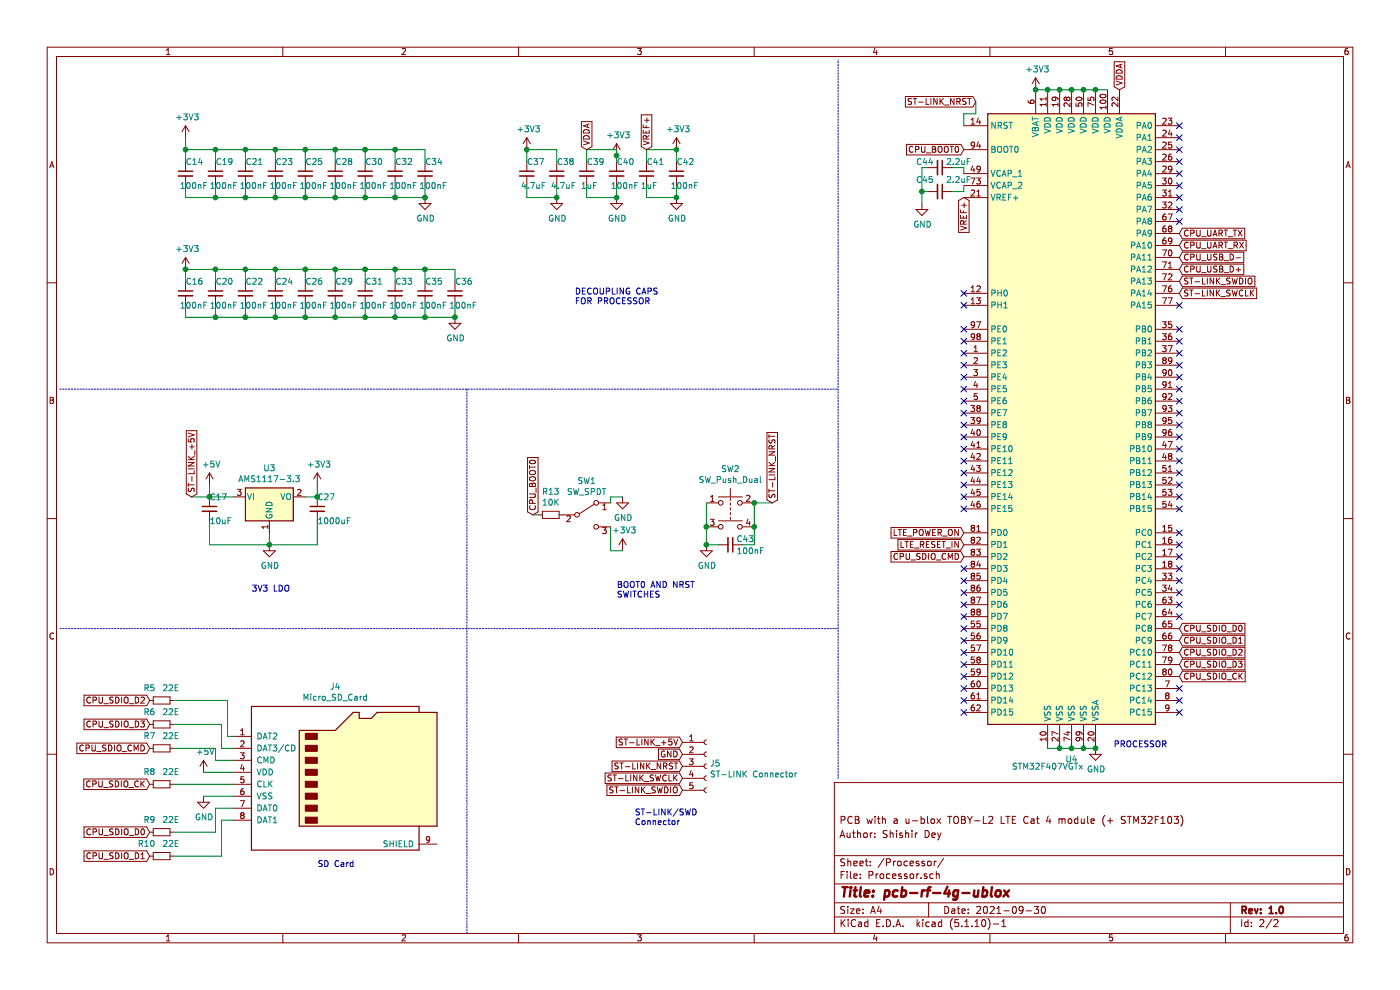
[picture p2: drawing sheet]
EESchema Schematic File Version 4
EELAYER 30 0
EELAYER END
$Descr A4 11693 8268
encoding utf-8
Sheet 2 2
Title "pcb-rf-4g-ublox"
Date "2021-09-30"
Rev "1.0"
Comp ""
Comment1 "Author: Shishir Dey"
Comment2 "PCB with a u-blox TOBY-L2 LTE Cat 4 module (+ STM32F103)"
Comment3 ""
Comment4 ""
$EndDescr
$Comp
L Connector:Micro_SD_Card J4
U 1 1
P 2850 6450
F 0 "J4" H 2800 7167 50  0000 C CNN
F 1 "Micro_SD_Card" H 2800 7076 50  0000 C CNN
F 2 "" H 4000 6750 50  0001 C CNN
F 3 "http://katalog.we-online.de/em/datasheet/693072010801.pdf" H 2850 6450 50  0001 C CNN
	1    2850 6450
	1    0    0    -1  
$EndComp
Text Notes 2650 7250 0    50   ~ 0
SD Card
Text GLabel 1250 6950 0    50   Input ~ 0
CPU_SDIO_D0
Text GLabel 1250 7150 0    50   Input ~ 0
CPU_SDIO_D1
Text GLabel 1250 5850 0    50   Input ~ 0
CPU_SDIO_D2
Text GLabel 1250 6050 0    50   Input ~ 0
CPU_SDIO_D3
Text GLabel 1250 6550 0    50   Input ~ 0
CPU_SDIO_CK
Text GLabel 1250 6250 0    50   Input ~ 0
CPU_SDIO_CMD
$Comp
L Device:R_Small R5
U 1 1
P 1350 5850
F 0 "R5" V 1450 5900 50  0000 L CNN
F 1 "22E" V 1450 5700 50  0000 L CNN
F 2 "" H 1350 5850 50  0001 C CNN
F 3 "~" H 1350 5850 50  0001 C CNN
	1    1350 5850
	0    -1   -1   0   
$EndComp
$Comp
L Device:R_Small R6
U 1 1
P 1350 6050
F 0 "R6" V 1450 6100 50  0000 L CNN
F 1 "22E" V 1450 5900 50  0000 L CNN
F 2 "" H 1350 6050 50  0001 C CNN
F 3 "~" H 1350 6050 50  0001 C CNN
	1    1350 6050
	0    -1   -1   0   
$EndComp
$Comp
L Device:R_Small R7
U 1 1
P 1350 6250
F 0 "R7" V 1450 6300 50  0000 L CNN
F 1 "22E" V 1450 6100 50  0000 L CNN
F 2 "" H 1350 6250 50  0001 C CNN
F 3 "~" H 1350 6250 50  0001 C CNN
	1    1350 6250
	0    -1   -1   0   
$EndComp
$Comp
L Device:R_Small R8
U 1 1
P 1350 6550
F 0 "R8" V 1450 6600 50  0000 L CNN
F 1 "22E" V 1450 6400 50  0000 L CNN
F 2 "" H 1350 6550 50  0001 C CNN
F 3 "~" H 1350 6550 50  0001 C CNN
	1    1350 6550
	0    -1   -1   0   
$EndComp
$Comp
L Device:R_Small R9
U 1 1
P 1350 6950
F 0 "R9" V 1450 7000 50  0000 L CNN
F 1 "22E" V 1450 6800 50  0000 L CNN
F 2 "" H 1350 6950 50  0001 C CNN
F 3 "~" H 1350 6950 50  0001 C CNN
	1    1350 6950
	0    -1   -1   0   
$EndComp
$Comp
L Device:R_Small R10
U 1 1
P 1350 7150
F 0 "R10" V 1450 7200 50  0000 L CNN
F 1 "22E" V 1450 7000 50  0000 L CNN
F 2 "" H 1350 7150 50  0001 C CNN
F 3 "~" H 1350 7150 50  0001 C CNN
	1    1350 7150
	0    -1   -1   0   
$EndComp
$Comp
L power:+5V #PWR016
U 1 1
P 1700 6450
F 0 "#PWR016" H 1700 6300 50  0001 C CNN
F 1 "+5V" H 1715 6623 50  0000 C CNN
F 2 "" H 1700 6450 50  0001 C CNN
F 3 "" H 1700 6450 50  0001 C CNN
	1    1700 6450
	1    0    0    -1  
$EndComp
$Comp
L power:GND #PWR017
U 1 1
P 1700 6650
F 0 "#PWR017" H 1700 6400 50  0001 C CNN
F 1 "GND" H 1705 6477 50  0000 C CNN
F 2 "" H 1700 6650 50  0001 C CNN
F 3 "" H 1700 6650 50  0001 C CNN
	1    1700 6650
	1    0    0    -1  
$EndComp
Wire Wire Line
	1950 6850 1850 6850
Wire Wire Line
	1950 6150 1900 6150
Wire Wire Line
	1900 6150 1900 5850
$Comp
L Connector:Conn_01x05_Female J?
U 1 1
P 5900 6400
AR Path="/615A7B70" Ref="J?"  Part="1" 
AR Path="/61581076/615A7B70" Ref="J5"  Part="1" 
F 0 "J5" H 5928 6426 50  0000 L CNN
F 1 "ST-LINK Connector" H 5928 6335 50  0000 L CNN
F 2 "" H 5900 6400 50  0001 C CNN
F 3 "~" H 5900 6400 50  0001 C CNN
	1    5900 6400
	1    0    0    -1  
$EndComp
Text GLabel 5700 6200 0    50   Input ~ 0
ST-LINK_+5V
Text GLabel 5700 6300 0    50   Input ~ 0
GND
Text GLabel 5700 6400 0    50   Input ~ 0
ST-LINK_NRST
Text GLabel 5700 6500 0    50   Input ~ 0
ST-LINK_SWCLK
Text GLabel 5700 6600 0    50   Input ~ 0
ST-LINK_SWDIO
Text Notes 5300 6900 0    50   ~ 0
ST-LINK/SWD\nConnector
Text Notes 4800 2550 0    50   ~ 0
DECOUPLING CAPS\nFOR PROCESSOR
$Comp
L Device:C_Small C?
U 1 1
P 4400 1450
AR Path="/615C0A2A" Ref="C?"  Part="1" 
AR Path="/61581076/615C0A2A" Ref="C37"  Part="1" 
F 0 "C37" H 4400 1550 50  0000 L CNN
F 1 "4.7uF" H 4350 1350 50  0000 L CNN
F 2 "" H 4400 1450 50  0001 C CNN
F 3 "~" H 4400 1450 50  0001 C CNN
	1    4400 1450
	1    0    0    -1  
$EndComp
Wire Wire Line
	4400 1650 4400 1550
Wire Wire Line
	4400 1350 4400 1250
$Comp
L Device:C_Small C?
U 1 1
P 4650 1450
AR Path="/615C0A32" Ref="C?"  Part="1" 
AR Path="/61581076/615C0A32" Ref="C38"  Part="1" 
F 0 "C38" H 4650 1550 50  0000 L CNN
F 1 "4.7uF" H 4600 1350 50  0000 L CNN
F 2 "" H 4650 1450 50  0001 C CNN
F 3 "~" H 4650 1450 50  0001 C CNN
	1    4650 1450
	1    0    0    -1  
$EndComp
Wire Wire Line
	4400 1250 4650 1250
Wire Wire Line
	4650 1350 4650 1250
Wire Wire Line
	4650 1550 4650 1650
Wire Wire Line
	4650 1650 4400 1650
$Comp
L power:GND #PWR?
U 1 1
P 4650 1650
AR Path="/615C0A3C" Ref="#PWR?"  Part="1" 
AR Path="/61581076/615C0A3C" Ref="#PWR026"  Part="1" 
F 0 "#PWR026" H 4650 1400 50  0001 C CNN
F 1 "GND" H 4655 1477 50  0000 C CNN
F 2 "" H 4650 1650 50  0001 C CNN
F 3 "" H 4650 1650 50  0001 C CNN
	1    4650 1650
	1    0    0    -1  
$EndComp
Connection ~ 4650 1650
$Comp
L Device:C_Small C?
U 1 1
P 4900 1450
AR Path="/615C0A43" Ref="C?"  Part="1" 
AR Path="/61581076/615C0A43" Ref="C39"  Part="1" 
F 0 "C39" H 4900 1550 50  0000 L CNN
F 1 "1uF" H 4850 1350 50  0000 L CNN
F 2 "" H 4900 1450 50  0001 C CNN
F 3 "~" H 4900 1450 50  0001 C CNN
	1    4900 1450
	1    0    0    -1  
$EndComp
Wire Wire Line
	4900 1650 4900 1550
Wire Wire Line
	4900 1350 4900 1250
$Comp
L Device:C_Small C?
U 1 1
P 5150 1450
AR Path="/615C0A4B" Ref="C?"  Part="1" 
AR Path="/61581076/615C0A4B" Ref="C40"  Part="1" 
F 0 "C40" H 5150 1550 50  0000 L CNN
F 1 "100nF" H 5100 1350 50  0000 L CNN
F 2 "" H 5150 1450 50  0001 C CNN
F 3 "~" H 5150 1450 50  0001 C CNN
	1    5150 1450
	1    0    0    -1  
$EndComp
Wire Wire Line
	4900 1250 5150 1250
Wire Wire Line
	5150 1350 5150 1300
Wire Wire Line
	5150 1550 5150 1650
Wire Wire Line
	5150 1650 4900 1650
$Comp
L power:GND #PWR?
U 1 1
P 5150 1650
AR Path="/615C0A55" Ref="#PWR?"  Part="1" 
AR Path="/61581076/615C0A55" Ref="#PWR028"  Part="1" 
F 0 "#PWR028" H 5150 1400 50  0001 C CNN
F 1 "GND" H 5155 1477 50  0000 C CNN
F 2 "" H 5150 1650 50  0001 C CNN
F 3 "" H 5150 1650 50  0001 C CNN
	1    5150 1650
	1    0    0    -1  
$EndComp
Connection ~ 5150 1650
$Comp
L Device:C_Small C?
U 1 1
P 5400 1450
AR Path="/615C0A5C" Ref="C?"  Part="1" 
AR Path="/61581076/615C0A5C" Ref="C41"  Part="1" 
F 0 "C41" H 5400 1550 50  0000 L CNN
F 1 "1uF" H 5350 1350 50  0000 L CNN
F 2 "" H 5400 1450 50  0001 C CNN
F 3 "~" H 5400 1450 50  0001 C CNN
	1    5400 1450
	1    0    0    -1  
$EndComp
Wire Wire Line
	5400 1650 5400 1550
Wire Wire Line
	5400 1350 5400 1250
$Comp
L Device:C_Small C?
U 1 1
P 5650 1450
AR Path="/615C0A64" Ref="C?"  Part="1" 
AR Path="/61581076/615C0A64" Ref="C42"  Part="1" 
F 0 "C42" H 5650 1550 50  0000 L CNN
F 1 "100nF" H 5600 1350 50  0000 L CNN
F 2 "" H 5650 1450 50  0001 C CNN
F 3 "~" H 5650 1450 50  0001 C CNN
	1    5650 1450
	1    0    0    -1  
$EndComp
Wire Wire Line
	5400 1250 5650 1250
Wire Wire Line
	5650 1350 5650 1250
Wire Wire Line
	5650 1550 5650 1650
Wire Wire Line
	5650 1650 5400 1650
$Comp
L power:GND #PWR?
U 1 1
P 5650 1650
AR Path="/615C0A6E" Ref="#PWR?"  Part="1" 
AR Path="/61581076/615C0A6E" Ref="#PWR032"  Part="1" 
F 0 "#PWR032" H 5650 1400 50  0001 C CNN
F 1 "GND" H 5655 1477 50  0000 C CNN
F 2 "" H 5650 1650 50  0001 C CNN
F 3 "" H 5650 1650 50  0001 C CNN
	1    5650 1650
	1    0    0    -1  
$EndComp
Connection ~ 5650 1650
Text GLabel 4900 1250 1    50   Input ~ 0
VDDA
Text GLabel 5400 1250 1    50   Input ~ 0
VREF+
$Comp
L power:+3V3 #PWR?
U 1 1
P 4400 1250
AR Path="/615C0A77" Ref="#PWR?"  Part="1" 
AR Path="/61581076/615C0A77" Ref="#PWR025"  Part="1" 
F 0 "#PWR025" H 4400 1100 50  0001 C CNN
F 1 "+3V3" H 4415 1423 50  0000 C CNN
F 2 "" H 4400 1250 50  0001 C CNN
F 3 "" H 4400 1250 50  0001 C CNN
	1    4400 1250
	1    0    0    -1  
$EndComp
Connection ~ 4400 1250
$Comp
L power:+3V3 #PWR?
U 1 1
P 5150 1300
AR Path="/615C0A7E" Ref="#PWR?"  Part="1" 
AR Path="/61581076/615C0A7E" Ref="#PWR027"  Part="1" 
F 0 "#PWR027" H 5150 1150 50  0001 C CNN
F 1 "+3V3" H 5165 1473 50  0000 C CNN
F 2 "" H 5150 1300 50  0001 C CNN
F 3 "" H 5150 1300 50  0001 C CNN
	1    5150 1300
	1    0    0    -1  
$EndComp
$Comp
L power:+3V3 #PWR?
U 1 1
P 5650 1250
AR Path="/615C0A84" Ref="#PWR?"  Part="1" 
AR Path="/61581076/615C0A84" Ref="#PWR031"  Part="1" 
F 0 "#PWR031" H 5650 1100 50  0001 C CNN
F 1 "+3V3" H 5665 1423 50  0000 C CNN
F 2 "" H 5650 1250 50  0001 C CNN
F 3 "" H 5650 1250 50  0001 C CNN
	1    5650 1250
	1    0    0    -1  
$EndComp
Connection ~ 5650 1250
Connection ~ 5150 1300
Wire Wire Line
	5150 1300 5150 1250
Text GLabel 1600 4150 1    50   Input ~ 0
ST-LINK_+5V
$Comp
L Regulator_Linear:AMS1117-3.3 U?
U 1 1
P 2250 4150
AR Path="/615D1B6F" Ref="U?"  Part="1" 
AR Path="/61581076/615D1B6F" Ref="U3"  Part="1" 
F 0 "U3" H 2250 4392 50  0000 C CNN
F 1 "AMS1117-3.3" H 2250 4301 50  0000 C CNN
F 2 "Package_TO_SOT_SMD:SOT-223-3_TabPin2" H 2250 4350 50  0001 C CNN
F 3 "http://www.advanced-monolithic.com/pdf/ds1117.pdf" H 2350 3900 50  0001 C CNN
	1    2250 4150
	1    0    0    -1  
$EndComp
$Comp
L power:+5V #PWR?
U 1 1
P 1750 4050
AR Path="/615D1B75" Ref="#PWR?"  Part="1" 
AR Path="/61581076/615D1B75" Ref="#PWR019"  Part="1" 
F 0 "#PWR019" H 1750 3900 50  0001 C CNN
F 1 "+5V" H 1765 4223 50  0000 C CNN
F 2 "" H 1750 4050 50  0001 C CNN
F 3 "" H 1750 4050 50  0001 C CNN
	1    1750 4050
	1    0    0    -1  
$EndComp
$Comp
L power:+3V3 #PWR?
U 1 1
P 2650 4050
AR Path="/615D1B7B" Ref="#PWR?"  Part="1" 
AR Path="/61581076/615D1B7B" Ref="#PWR022"  Part="1" 
F 0 "#PWR022" H 2650 3900 50  0001 C CNN
F 1 "+3V3" H 2665 4223 50  0000 C CNN
F 2 "" H 2650 4050 50  0001 C CNN
F 3 "" H 2650 4050 50  0001 C CNN
	1    2650 4050
	1    0    0    -1  
$EndComp
Wire Wire Line
	1750 4050 1750 4150
Wire Wire Line
	1750 4150 1950 4150
Wire Wire Line
	2550 4150 2650 4150
Wire Wire Line
	2650 4150 2650 4050
$Comp
L Device:C_Small C?
U 1 1
P 2650 4250
AR Path="/615D1B85" Ref="C?"  Part="1" 
AR Path="/61581076/615D1B85" Ref="C27"  Part="1" 
F 0 "C27" H 2650 4350 50  0000 L CNN
F 1 "1000uF" H 2650 4150 50  0000 L CNN
F 2 "" H 2650 4250 50  0001 C CNN
F 3 "~" H 2650 4250 50  0001 C CNN
	1    2650 4250
	1    0    0    -1  
$EndComp
Connection ~ 2650 4150
$Comp
L Device:C_Small C?
U 1 1
P 1750 4250
AR Path="/615D1B8C" Ref="C?"  Part="1" 
AR Path="/61581076/615D1B8C" Ref="C17"  Part="1" 
F 0 "C17" H 1750 4350 50  0000 L CNN
F 1 "10uF" H 1750 4150 50  0000 L CNN
F 2 "" H 1750 4250 50  0001 C CNN
F 3 "~" H 1750 4250 50  0001 C CNN
	1    1750 4250
	1    0    0    -1  
$EndComp
Connection ~ 1750 4150
$Comp
L power:GND #PWR?
U 1 1
P 2250 4550
AR Path="/615D1B93" Ref="#PWR?"  Part="1" 
AR Path="/61581076/615D1B93" Ref="#PWR021"  Part="1" 
F 0 "#PWR021" H 2250 4300 50  0001 C CNN
F 1 "GND" H 2255 4377 50  0000 C CNN
F 2 "" H 2250 4550 50  0001 C CNN
F 3 "" H 2250 4550 50  0001 C CNN
	1    2250 4550
	1    0    0    -1  
$EndComp
Wire Wire Line
	1600 4150 1750 4150
Wire Wire Line
	1750 4350 1750 4550
Wire Wire Line
	1750 4550 2250 4550
Wire Wire Line
	2250 4550 2650 4550
Wire Wire Line
	2650 4550 2650 4350
Connection ~ 2250 4550
Wire Wire Line
	2250 4450 2250 4550
$Comp
L Device:C_Small C?
U 1 1
P 1550 1450
AR Path="/615F62BB" Ref="C?"  Part="1" 
AR Path="/61581076/615F62BB" Ref="C14"  Part="1" 
F 0 "C14" H 1550 1550 50  0000 L CNN
F 1 "100nF" H 1500 1350 50  0000 L CNN
F 2 "" H 1550 1450 50  0001 C CNN
F 3 "~" H 1550 1450 50  0001 C CNN
	1    1550 1450
	1    0    0    -1  
$EndComp
Wire Wire Line
	1550 1650 1550 1550
Wire Wire Line
	1550 1350 1550 1250
Connection ~ 1550 1250
$Comp
L Device:C_Small C?
U 1 1
P 1800 1450
AR Path="/615F62C4" Ref="C?"  Part="1" 
AR Path="/61581076/615F62C4" Ref="C19"  Part="1" 
F 0 "C19" H 1800 1550 50  0000 L CNN
F 1 "100nF" H 1750 1350 50  0000 L CNN
F 2 "" H 1800 1450 50  0001 C CNN
F 3 "~" H 1800 1450 50  0001 C CNN
	1    1800 1450
	1    0    0    -1  
$EndComp
$Comp
L Device:C_Small C?
U 1 1
P 2050 1450
AR Path="/615F62CA" Ref="C?"  Part="1" 
AR Path="/61581076/615F62CA" Ref="C21"  Part="1" 
F 0 "C21" H 2050 1550 50  0000 L CNN
F 1 "100nF" H 2000 1350 50  0000 L CNN
F 2 "" H 2050 1450 50  0001 C CNN
F 3 "~" H 2050 1450 50  0001 C CNN
	1    2050 1450
	1    0    0    -1  
$EndComp
$Comp
L Device:C_Small C?
U 1 1
P 2300 1450
AR Path="/615F62D0" Ref="C?"  Part="1" 
AR Path="/61581076/615F62D0" Ref="C23"  Part="1" 
F 0 "C23" H 2300 1550 50  0000 L CNN
F 1 "100nF" H 2250 1350 50  0000 L CNN
F 2 "" H 2300 1450 50  0001 C CNN
F 3 "~" H 2300 1450 50  0001 C CNN
	1    2300 1450
	1    0    0    -1  
$EndComp
$Comp
L Device:C_Small C?
U 1 1
P 2550 1450
AR Path="/615F62D6" Ref="C?"  Part="1" 
AR Path="/61581076/615F62D6" Ref="C25"  Part="1" 
F 0 "C25" H 2550 1550 50  0000 L CNN
F 1 "100nF" H 2500 1350 50  0000 L CNN
F 2 "" H 2550 1450 50  0001 C CNN
F 3 "~" H 2550 1450 50  0001 C CNN
	1    2550 1450
	1    0    0    -1  
$EndComp
$Comp
L Device:C_Small C?
U 1 1
P 2800 1450
AR Path="/615F62DC" Ref="C?"  Part="1" 
AR Path="/61581076/615F62DC" Ref="C28"  Part="1" 
F 0 "C28" H 2800 1550 50  0000 L CNN
F 1 "100nF" H 2750 1350 50  0000 L CNN
F 2 "" H 2800 1450 50  0001 C CNN
F 3 "~" H 2800 1450 50  0001 C CNN
	1    2800 1450
	1    0    0    -1  
$EndComp
$Comp
L Device:C_Small C?
U 1 1
P 3050 1450
AR Path="/615F62E2" Ref="C?"  Part="1" 
AR Path="/61581076/615F62E2" Ref="C30"  Part="1" 
F 0 "C30" H 3050 1550 50  0000 L CNN
F 1 "100nF" H 3000 1350 50  0000 L CNN
F 2 "" H 3050 1450 50  0001 C CNN
F 3 "~" H 3050 1450 50  0001 C CNN
	1    3050 1450
	1    0    0    -1  
$EndComp
$Comp
L Device:C_Small C?
U 1 1
P 3300 1450
AR Path="/615F62E8" Ref="C?"  Part="1" 
AR Path="/61581076/615F62E8" Ref="C32"  Part="1" 
F 0 "C32" H 3300 1550 50  0000 L CNN
F 1 "100nF" H 3250 1350 50  0000 L CNN
F 2 "" H 3300 1450 50  0001 C CNN
F 3 "~" H 3300 1450 50  0001 C CNN
	1    3300 1450
	1    0    0    -1  
$EndComp
$Comp
L Device:C_Small C?
U 1 1
P 3550 1450
AR Path="/615F62EE" Ref="C?"  Part="1" 
AR Path="/61581076/615F62EE" Ref="C34"  Part="1" 
F 0 "C34" H 3550 1550 50  0000 L CNN
F 1 "100nF" H 3500 1350 50  0000 L CNN
F 2 "" H 3550 1450 50  0001 C CNN
F 3 "~" H 3550 1450 50  0001 C CNN
	1    3550 1450
	1    0    0    -1  
$EndComp
$Comp
L power:GND #PWR?
U 1 1
P 3550 1650
AR Path="/615F62F4" Ref="#PWR?"  Part="1" 
AR Path="/61581076/615F62F4" Ref="#PWR023"  Part="1" 
F 0 "#PWR023" H 3550 1400 50  0001 C CNN
F 1 "GND" H 3555 1477 50  0000 C CNN
F 2 "" H 3550 1650 50  0001 C CNN
F 3 "" H 3550 1650 50  0001 C CNN
	1    3550 1650
	1    0    0    -1  
$EndComp
Wire Wire Line
	3550 1650 3300 1650
Wire Wire Line
	3550 1250 3550 1350
Wire Wire Line
	3550 1650 3550 1550
Connection ~ 3550 1650
Wire Wire Line
	3300 1350 3300 1250
Connection ~ 3300 1250
Wire Wire Line
	3300 1250 3550 1250
Wire Wire Line
	3050 1350 3050 1250
Connection ~ 3050 1250
Wire Wire Line
	3050 1250 3300 1250
Wire Wire Line
	2800 1350 2800 1250
Connection ~ 2800 1250
Wire Wire Line
	2800 1250 3050 1250
Wire Wire Line
	2550 1350 2550 1250
Connection ~ 2550 1250
Wire Wire Line
	2550 1250 2800 1250
Wire Wire Line
	2300 1350 2300 1250
Wire Wire Line
	1550 1250 1800 1250
Connection ~ 2300 1250
Wire Wire Line
	2300 1250 2550 1250
Wire Wire Line
	2050 1350 2050 1250
Connection ~ 2050 1250
Wire Wire Line
	2050 1250 2300 1250
Wire Wire Line
	1800 1350 1800 1250
Connection ~ 1800 1250
Wire Wire Line
	1800 1250 2050 1250
Wire Wire Line
	1800 1550 1800 1650
Connection ~ 1800 1650
Wire Wire Line
	1800 1650 1550 1650
Wire Wire Line
	2050 1550 2050 1650
Connection ~ 2050 1650
Wire Wire Line
	2050 1650 1800 1650
Wire Wire Line
	2300 1550 2300 1650
Connection ~ 2300 1650
Wire Wire Line
	2300 1650 2050 1650
Wire Wire Line
	2550 1550 2550 1650
Connection ~ 2550 1650
Wire Wire Line
	2550 1650 2300 1650
Wire Wire Line
	2800 1550 2800 1650
Connection ~ 2800 1650
Wire Wire Line
	2800 1650 2550 1650
Wire Wire Line
	3050 1550 3050 1650
Connection ~ 3050 1650
Wire Wire Line
	3050 1650 2800 1650
Wire Wire Line
	3300 1550 3300 1650
Connection ~ 3300 1650
Wire Wire Line
	3300 1650 3050 1650
$Comp
L Device:C_Small C?
U 1 1
P 1550 2450
AR Path="/615F6329" Ref="C?"  Part="1" 
AR Path="/61581076/615F6329" Ref="C16"  Part="1" 
F 0 "C16" H 1550 2550 50  0000 L CNN
F 1 "100nF" H 1500 2350 50  0000 L CNN
F 2 "" H 1550 2450 50  0001 C CNN
F 3 "~" H 1550 2450 50  0001 C CNN
	1    1550 2450
	1    0    0    -1  
$EndComp
Wire Wire Line
	1550 2650 1550 2550
Wire Wire Line
	1550 2350 1550 2250
$Comp
L Device:C_Small C?
U 1 1
P 1800 2450
AR Path="/615F6331" Ref="C?"  Part="1" 
AR Path="/61581076/615F6331" Ref="C20"  Part="1" 
F 0 "C20" H 1800 2550 50  0000 L CNN
F 1 "100nF" H 1750 2350 50  0000 L CNN
F 2 "" H 1800 2450 50  0001 C CNN
F 3 "~" H 1800 2450 50  0001 C CNN
	1    1800 2450
	1    0    0    -1  
$EndComp
$Comp
L Device:C_Small C?
U 1 1
P 2050 2450
AR Path="/615F6337" Ref="C?"  Part="1" 
AR Path="/61581076/615F6337" Ref="C22"  Part="1" 
F 0 "C22" H 2050 2550 50  0000 L CNN
F 1 "100nF" H 2000 2350 50  0000 L CNN
F 2 "" H 2050 2450 50  0001 C CNN
F 3 "~" H 2050 2450 50  0001 C CNN
	1    2050 2450
	1    0    0    -1  
$EndComp
$Comp
L Device:C_Small C?
U 1 1
P 2300 2450
AR Path="/615F633D" Ref="C?"  Part="1" 
AR Path="/61581076/615F633D" Ref="C24"  Part="1" 
F 0 "C24" H 2300 2550 50  0000 L CNN
F 1 "100nF" H 2250 2350 50  0000 L CNN
F 2 "" H 2300 2450 50  0001 C CNN
F 3 "~" H 2300 2450 50  0001 C CNN
	1    2300 2450
	1    0    0    -1  
$EndComp
$Comp
L Device:C_Small C?
U 1 1
P 2550 2450
AR Path="/615F6343" Ref="C?"  Part="1" 
AR Path="/61581076/615F6343" Ref="C26"  Part="1" 
F 0 "C26" H 2550 2550 50  0000 L CNN
F 1 "100nF" H 2500 2350 50  0000 L CNN
F 2 "" H 2550 2450 50  0001 C CNN
F 3 "~" H 2550 2450 50  0001 C CNN
	1    2550 2450
	1    0    0    -1  
$EndComp
$Comp
L Device:C_Small C?
U 1 1
P 2800 2450
AR Path="/615F6349" Ref="C?"  Part="1" 
AR Path="/61581076/615F6349" Ref="C29"  Part="1" 
F 0 "C29" H 2800 2550 50  0000 L CNN
F 1 "100nF" H 2750 2350 50  0000 L CNN
F 2 "" H 2800 2450 50  0001 C CNN
F 3 "~" H 2800 2450 50  0001 C CNN
	1    2800 2450
	1    0    0    -1  
$EndComp
$Comp
L Device:C_Small C?
U 1 1
P 3050 2450
AR Path="/615F634F" Ref="C?"  Part="1" 
AR Path="/61581076/615F634F" Ref="C31"  Part="1" 
F 0 "C31" H 3050 2550 50  0000 L CNN
F 1 "100nF" H 3000 2350 50  0000 L CNN
F 2 "" H 3050 2450 50  0001 C CNN
F 3 "~" H 3050 2450 50  0001 C CNN
	1    3050 2450
	1    0    0    -1  
$EndComp
$Comp
L Device:C_Small C?
U 1 1
P 3300 2450
AR Path="/615F6355" Ref="C?"  Part="1" 
AR Path="/61581076/615F6355" Ref="C33"  Part="1" 
F 0 "C33" H 3300 2550 50  0000 L CNN
F 1 "100nF" H 3250 2350 50  0000 L CNN
F 2 "" H 3300 2450 50  0001 C CNN
F 3 "~" H 3300 2450 50  0001 C CNN
	1    3300 2450
	1    0    0    -1  
$EndComp
$Comp
L Device:C_Small C?
U 1 1
P 3550 2450
AR Path="/615F635B" Ref="C?"  Part="1" 
AR Path="/61581076/615F635B" Ref="C35"  Part="1" 
F 0 "C35" H 3550 2550 50  0000 L CNN
F 1 "100nF" H 3500 2350 50  0000 L CNN
F 2 "" H 3550 2450 50  0001 C CNN
F 3 "~" H 3550 2450 50  0001 C CNN
	1    3550 2450
	1    0    0    -1  
$EndComp
$Comp
L power:GND #PWR?
U 1 1
P 3800 2650
AR Path="/615F6361" Ref="#PWR?"  Part="1" 
AR Path="/61581076/615F6361" Ref="#PWR024"  Part="1" 
F 0 "#PWR024" H 3800 2400 50  0001 C CNN
F 1 "GND" H 3805 2477 50  0000 C CNN
F 2 "" H 3800 2650 50  0001 C CNN
F 3 "" H 3800 2650 50  0001 C CNN
	1    3800 2650
	1    0    0    -1  
$EndComp
Wire Wire Line
	3550 2650 3300 2650
Wire Wire Line
	3550 2250 3550 2350
Wire Wire Line
	3550 2650 3550 2550
Connection ~ 3550 2650
Wire Wire Line
	3300 2350 3300 2250
Connection ~ 3300 2250
Wire Wire Line
	3300 2250 3550 2250
Wire Wire Line
	3050 2350 3050 2250
Connection ~ 3050 2250
Wire Wire Line
	3050 2250 3300 2250
Wire Wire Line
	2800 2350 2800 2250
Connection ~ 2800 2250
Wire Wire Line
	2800 2250 3050 2250
Wire Wire Line
	2550 2350 2550 2250
Connection ~ 2550 2250
Wire Wire Line
	2550 2250 2800 2250
Wire Wire Line
	2300 2350 2300 2250
Wire Wire Line
	1550 2250 1800 2250
Connection ~ 2300 2250
Wire Wire Line
	2300 2250 2550 2250
Wire Wire Line
	2050 2350 2050 2250
Connection ~ 2050 2250
Wire Wire Line
	2050 2250 2300 2250
Wire Wire Line
	1800 2350 1800 2250
Connection ~ 1800 2250
Wire Wire Line
	1800 2250 2050 2250
Wire Wire Line
	1800 2550 1800 2650
Connection ~ 1800 2650
Wire Wire Line
	1800 2650 1550 2650
Wire Wire Line
	2050 2550 2050 2650
Connection ~ 2050 2650
Wire Wire Line
	2050 2650 1800 2650
Wire Wire Line
	2300 2550 2300 2650
Connection ~ 2300 2650
Wire Wire Line
	2300 2650 2050 2650
Wire Wire Line
	2550 2550 2550 2650
Connection ~ 2550 2650
Wire Wire Line
	2550 2650 2300 2650
Wire Wire Line
	2800 2550 2800 2650
Connection ~ 2800 2650
Wire Wire Line
	2800 2650 2550 2650
Wire Wire Line
	3050 2550 3050 2650
Connection ~ 3050 2650
Wire Wire Line
	3050 2650 2800 2650
Wire Wire Line
	3300 2550 3300 2650
Connection ~ 3300 2650
Wire Wire Line
	3300 2650 3050 2650
$Comp
L Device:C_Small C?
U 1 1
P 3800 2450
AR Path="/615F6396" Ref="C?"  Part="1" 
AR Path="/61581076/615F6396" Ref="C36"  Part="1" 
F 0 "C36" H 3800 2550 50  0000 L CNN
F 1 "100nF" H 3750 2350 50  0000 L CNN
F 2 "" H 3800 2450 50  0001 C CNN
F 3 "~" H 3800 2450 50  0001 C CNN
	1    3800 2450
	1    0    0    -1  
$EndComp
Wire Wire Line
	3550 2650 3800 2650
Wire Wire Line
	3800 2650 3800 2550
Connection ~ 3800 2650
Wire Wire Line
	3800 2350 3800 2250
Wire Wire Line
	3800 2250 3550 2250
Connection ~ 3550 2250
Wire Wire Line
	1550 1150 1550 1250
$Comp
L power:+3V3 #PWR?
U 1 1
P 1550 1150
AR Path="/615F63A3" Ref="#PWR?"  Part="1" 
AR Path="/61581076/615F63A3" Ref="#PWR013"  Part="1" 
F 0 "#PWR013" H 1550 1000 50  0001 C CNN
F 1 "+3V3" H 1565 1323 50  0000 C CNN
F 2 "" H 1550 1150 50  0001 C CNN
F 3 "" H 1550 1150 50  0001 C CNN
	1    1550 1150
	1    0    0    -1  
$EndComp
$Comp
L power:+3V3 #PWR?
U 1 1
P 1550 2250
AR Path="/615F63A9" Ref="#PWR?"  Part="1" 
AR Path="/61581076/615F63A9" Ref="#PWR014"  Part="1" 
F 0 "#PWR014" H 1550 2100 50  0001 C CNN
F 1 "+3V3" H 1565 2423 50  0000 C CNN
F 2 "" H 1550 2250 50  0001 C CNN
F 3 "" H 1550 2250 50  0001 C CNN
	1    1550 2250
	1    0    0    -1  
$EndComp
Connection ~ 1550 2250
Text Notes 9300 6250 0    50   ~ 0
PROCESSOR
$Comp
L MCU_ST_STM32F4:STM32F407VGTx U?
U 1 1
P 8950 3450
AR Path="/6160BAC2" Ref="U?"  Part="1" 
AR Path="/61581076/6160BAC2" Ref="U4"  Part="1" 
F 0 "U4" H 8950 561 50  0000 C CNN
F 1 "STM32F407VGTx" H 8750 500 50  0000 C CNN
F 2 "Package_QFP:LQFP-100_14x14mm_P0.5mm" H 8250 850 50  0001 R CNN
F 3 "http://www.st.com/st-web-ui/static/active/en/resource/technical/document/datasheet/DM00037051.pdf" H 8950 3450 50  0001 C CNN
	1    8950 3450
	1    0    0    -1  
$EndComp
Text GLabel 9850 1950 2    50   Input ~ 0
CPU_UART_TX
Text GLabel 9850 2050 2    50   Input ~ 0
CPU_UART_RX
Text GLabel 9850 2150 2    50   Input ~ 0
CPU_USB_D-
Text GLabel 9850 2250 2    50   Input ~ 0
CPU_USB_D+
Text GLabel 9850 5250 2    50   Input ~ 0
CPU_SDIO_D0
Text GLabel 9850 5350 2    50   Input ~ 0
CPU_SDIO_D1
Text GLabel 9850 5450 2    50   Input ~ 0
CPU_SDIO_D2
Text GLabel 9850 5550 2    50   Input ~ 0
CPU_SDIO_D3
Text GLabel 9850 5650 2    50   Input ~ 0
CPU_SDIO_CK
Text GLabel 8050 4650 0    50   Input ~ 0
CPU_SDIO_CMD
Wire Wire Line
	8650 750  8750 750 
Connection ~ 8750 750 
Wire Wire Line
	8750 750  8850 750 
Connection ~ 8850 750 
Wire Wire Line
	8850 750  8950 750 
Connection ~ 8950 750 
Wire Wire Line
	8950 750  9050 750 
Connection ~ 9050 750 
Wire Wire Line
	9050 750  9150 750 
Connection ~ 9150 750 
Wire Wire Line
	9150 750  9250 750 
$Comp
L power:GND #PWR?
U 1 1
P 9150 6250
AR Path="/6160BADD" Ref="#PWR?"  Part="1" 
AR Path="/61581076/6160BADD" Ref="#PWR036"  Part="1" 
F 0 "#PWR036" H 9150 6000 50  0001 C CNN
F 1 "GND" H 9155 6077 50  0000 C CNN
F 2 "" H 9150 6250 50  0001 C CNN
F 3 "" H 9150 6250 50  0001 C CNN
	1    9150 6250
	1    0    0    -1  
$EndComp
Wire Wire Line
	9150 6250 9050 6250
Connection ~ 9150 6250
Connection ~ 8850 6250
Wire Wire Line
	8850 6250 8750 6250
Connection ~ 8950 6250
Wire Wire Line
	8950 6250 8850 6250
Connection ~ 9050 6250
Wire Wire Line
	9050 6250 8950 6250
Text GLabel 9350 750  1    50   Input ~ 0
VDDA
Text GLabel 8050 1650 3    50   Input ~ 0
VREF+
$Comp
L Device:C_Small C?
U 1 1
P 7850 1400
AR Path="/6160BAED" Ref="C?"  Part="1" 
AR Path="/61581076/6160BAED" Ref="C44"  Part="1" 
F 0 "C44" V 7800 1200 50  0000 L CNN
F 1 "2.2uF" V 7800 1450 50  0000 L CNN
F 2 "" H 7850 1400 50  0001 C CNN
F 3 "~" H 7850 1400 50  0001 C CNN
	1    7850 1400
	0    1    1    0   
$EndComp
$Comp
L Device:C_Small C?
U 1 1
P 7850 1600
AR Path="/6160BAF3" Ref="C?"  Part="1" 
AR Path="/61581076/6160BAF3" Ref="C45"  Part="1" 
F 0 "C45" V 7750 1400 50  0000 L CNN
F 1 "2.2uF" V 7750 1650 50  0000 L CNN
F 2 "" H 7850 1600 50  0001 C CNN
F 3 "~" H 7850 1600 50  0001 C CNN
	1    7850 1600
	0    1    1    0   
$EndComp
$Comp
L power:GND #PWR?
U 1 1
P 7700 1700
AR Path="/6160BAF9" Ref="#PWR?"  Part="1" 
AR Path="/61581076/6160BAF9" Ref="#PWR034"  Part="1" 
F 0 "#PWR034" H 7700 1450 50  0001 C CNN
F 1 "GND" H 7705 1527 50  0000 C CNN
F 2 "" H 7700 1700 50  0001 C CNN
F 3 "" H 7700 1700 50  0001 C CNN
	1    7700 1700
	1    0    0    -1  
$EndComp
Wire Wire Line
	7700 1700 7700 1600
Wire Wire Line
	7700 1400 7750 1400
Wire Wire Line
	7750 1600 7700 1600
Connection ~ 7700 1600
Wire Wire Line
	7700 1600 7700 1400
Wire Wire Line
	7950 1600 8050 1600
Wire Wire Line
	8050 1600 8050 1550
Wire Wire Line
	8050 1450 8050 1400
Wire Wire Line
	8050 1400 7950 1400
Text GLabel 8150 850  0    50   Input ~ 0
ST-LINK_NRST
Wire Wire Line
	8150 850  8150 950 
Wire Wire Line
	8150 950  8050 950 
Wire Wire Line
	8050 950  8050 1050
Text GLabel 8050 1250 0    50   Input ~ 0
CPU_BOOT0
Text GLabel 9850 2350 2    50   Input ~ 0
ST-LINK_SWDIO
Text GLabel 9850 2450 2    50   Input ~ 0
ST-LINK_SWCLK
NoConn ~ 9850 2550
NoConn ~ 9850 2750
NoConn ~ 9850 2850
NoConn ~ 9850 2950
NoConn ~ 9850 1050
NoConn ~ 9850 1150
NoConn ~ 9850 1250
NoConn ~ 9850 1350
NoConn ~ 9850 1450
NoConn ~ 9850 1550
NoConn ~ 9850 1650
NoConn ~ 9850 1750
NoConn ~ 9850 1850
NoConn ~ 9850 3050
NoConn ~ 9850 3150
NoConn ~ 9850 3250
NoConn ~ 9850 3350
NoConn ~ 9850 3450
NoConn ~ 9850 3550
NoConn ~ 9850 3650
NoConn ~ 9850 3750
NoConn ~ 9850 3850
NoConn ~ 9850 3950
NoConn ~ 9850 4050
NoConn ~ 9850 4150
NoConn ~ 9850 4250
NoConn ~ 9850 4450
NoConn ~ 9850 4550
NoConn ~ 9850 4650
NoConn ~ 9850 4750
NoConn ~ 9850 4850
NoConn ~ 9850 4950
NoConn ~ 9850 5050
NoConn ~ 9850 5150
NoConn ~ 9850 5750
NoConn ~ 9850 5850
NoConn ~ 9850 5950
NoConn ~ 8050 5950
NoConn ~ 8050 5850
NoConn ~ 8050 5750
NoConn ~ 8050 5650
NoConn ~ 8050 5550
NoConn ~ 8050 5450
NoConn ~ 8050 5350
NoConn ~ 8050 5250
NoConn ~ 8050 5150
NoConn ~ 8050 5050
NoConn ~ 8050 4950
NoConn ~ 8050 4850
NoConn ~ 8050 4750
NoConn ~ 8050 4250
NoConn ~ 8050 4150
NoConn ~ 8050 4050
NoConn ~ 8050 3950
NoConn ~ 8050 3850
NoConn ~ 8050 3750
NoConn ~ 8050 3650
NoConn ~ 8050 3550
NoConn ~ 8050 3450
NoConn ~ 8050 3350
NoConn ~ 8050 3250
NoConn ~ 8050 3150
NoConn ~ 8050 3050
NoConn ~ 8050 2950
NoConn ~ 8050 2850
NoConn ~ 8050 2750
NoConn ~ 8050 2550
NoConn ~ 8050 2450
Text GLabel 6450 4200 1    50   Input ~ 0
ST-LINK_NRST
Text GLabel 4450 4300 1    50   Input ~ 0
CPU_BOOT0
$Comp
L Switch:SW_Push_Dual SW?
U 1 1
P 6100 4200
AR Path="/6160BB55" Ref="SW?"  Part="1" 
AR Path="/61581076/6160BB55" Ref="SW2"  Part="1" 
F 0 "SW2" H 6100 4485 50  0000 C CNN
F 1 "SW_Push_Dual" H 6100 4394 50  0000 C CNN
F 2 "" H 6100 4400 50  0001 C CNN
F 3 "~" H 6100 4400 50  0001 C CNN
	1    6100 4200
	1    0    0    -1  
$EndComp
$Comp
L Device:C_Small C?
U 1 1
P 6100 4550
AR Path="/6160BB5B" Ref="C?"  Part="1" 
AR Path="/61581076/6160BB5B" Ref="C43"  Part="1" 
F 0 "C43" V 6050 4600 50  0000 L CNN
F 1 "100nF" V 6150 4600 50  0000 L CNN
F 2 "" H 6100 4550 50  0001 C CNN
F 3 "~" H 6100 4550 50  0001 C CNN
	1    6100 4550
	0    1    1    0   
$EndComp
$Comp
L power:GND #PWR?
U 1 1
P 5900 4550
AR Path="/6160BB61" Ref="#PWR?"  Part="1" 
AR Path="/61581076/6160BB61" Ref="#PWR033"  Part="1" 
F 0 "#PWR033" H 5900 4300 50  0001 C CNN
F 1 "GND" H 5905 4377 50  0000 C CNN
F 2 "" H 5900 4550 50  0001 C CNN
F 3 "" H 5900 4550 50  0001 C CNN
	1    5900 4550
	1    0    0    -1  
$EndComp
Wire Wire Line
	6300 4200 6300 4400
Wire Wire Line
	6300 4400 6300 4550
Wire Wire Line
	6300 4550 6200 4550
Connection ~ 6300 4400
Wire Wire Line
	5900 4200 5900 4400
Connection ~ 5900 4400
Wire Wire Line
	5900 4400 5900 4550
Wire Wire Line
	5900 4550 6000 4550
Connection ~ 5900 4550
$Comp
L power:GND #PWR?
U 1 1
P 5200 4150
AR Path="/6160BB70" Ref="#PWR?"  Part="1" 
AR Path="/61581076/6160BB70" Ref="#PWR029"  Part="1" 
F 0 "#PWR029" H 5200 3900 50  0001 C CNN
F 1 "GND" H 5205 3977 50  0000 C CNN
F 2 "" H 5200 4150 50  0001 C CNN
F 3 "" H 5200 4150 50  0001 C CNN
	1    5200 4150
	1    0    0    -1  
$EndComp
$Comp
L power:+3V3 #PWR?
U 1 1
P 8650 750
AR Path="/6160BB76" Ref="#PWR?"  Part="1" 
AR Path="/61581076/6160BB76" Ref="#PWR035"  Part="1" 
F 0 "#PWR035" H 8650 600 50  0001 C CNN
F 1 "+3V3" H 8665 923 50  0000 C CNN
F 2 "" H 8650 750 50  0001 C CNN
F 3 "" H 8650 750 50  0001 C CNN
	1    8650 750 
	1    0    0    -1  
$EndComp
Connection ~ 8650 750 
$Comp
L power:+3V3 #PWR?
U 1 1
P 5200 4600
AR Path="/6160BB7D" Ref="#PWR?"  Part="1" 
AR Path="/61581076/6160BB7D" Ref="#PWR030"  Part="1" 
F 0 "#PWR030" H 5200 4450 50  0001 C CNN
F 1 "+3V3" H 5215 4773 50  0000 C CNN
F 2 "" H 5200 4600 50  0001 C CNN
F 3 "" H 5200 4600 50  0001 C CNN
	1    5200 4600
	1    0    0    -1  
$EndComp
$Comp
L Device:R_Small R?
U 1 1
P 4600 4300
AR Path="/6160BB83" Ref="R?"  Part="1" 
AR Path="/61581076/6160BB83" Ref="R13"  Part="1" 
F 0 "R13" V 4404 4300 50  0000 C CNN
F 1 "10K" V 4495 4300 50  0000 C CNN
F 2 "" H 4600 4300 50  0001 C CNN
F 3 "~" H 4600 4300 50  0001 C CNN
	1    4600 4300
	0    1    1    0   
$EndComp
$Comp
L Switch:SW_SPDT SW?
U 1 1
P 4900 4300
AR Path="/6160BB89" Ref="SW?"  Part="1" 
AR Path="/61581076/6160BB89" Ref="SW1"  Part="1" 
F 0 "SW1" H 4900 4585 50  0000 C CNN
F 1 "SW_SPDT" H 4900 4494 50  0000 C CNN
F 2 "" H 4900 4300 50  0001 C CNN
F 3 "~" H 4900 4300 50  0001 C CNN
	1    4900 4300
	1    0    0    -1  
$EndComp
Wire Wire Line
	5100 4400 5100 4600
Wire Wire Line
	5100 4600 5200 4600
Wire Wire Line
	5100 4200 5100 4150
Wire Wire Line
	5100 4150 5200 4150
Wire Wire Line
	4450 4300 4500 4300
Text GLabel 8050 4450 0    50   Input ~ 0
LTE_POWER_ON
Text GLabel 8050 4550 0    50   Input ~ 0
LTE_RESET_IN
Wire Notes Line
	7000 6500 7000 500 
Wire Notes Line
	500  3250 7000 3250
Wire Notes Line
	500  5250 7000 5250
Wire Wire Line
	1700 6450 1950 6450
Wire Wire Line
	1700 6650 1950 6650
Wire Wire Line
	1950 6550 1450 6550
Wire Wire Line
	1950 6350 1800 6350
Wire Wire Line
	1800 6350 1800 6250
Wire Wire Line
	1800 6250 1450 6250
Wire Wire Line
	1950 6250 1850 6250
Wire Wire Line
	1850 6250 1850 6050
Wire Wire Line
	1850 6050 1450 6050
Wire Wire Line
	1900 5850 1450 5850
Wire Wire Line
	1950 6750 1800 6750
Wire Wire Line
	1800 6750 1800 6950
Wire Wire Line
	1800 6950 1450 6950
Wire Wire Line
	1850 6850 1850 7150
Wire Wire Line
	1850 7150 1450 7150
Wire Notes Line
	3900 3250 3900 7800
Wire Wire Line
	6450 4200 6300 4200
Connection ~ 6300 4200
Text Notes 2100 4950 0    50   ~ 0
3V3 LDO
Text Notes 5150 5000 0    50   ~ 0
BOOT0 AND NRST\nSWITCHES
$EndSCHEMATC
